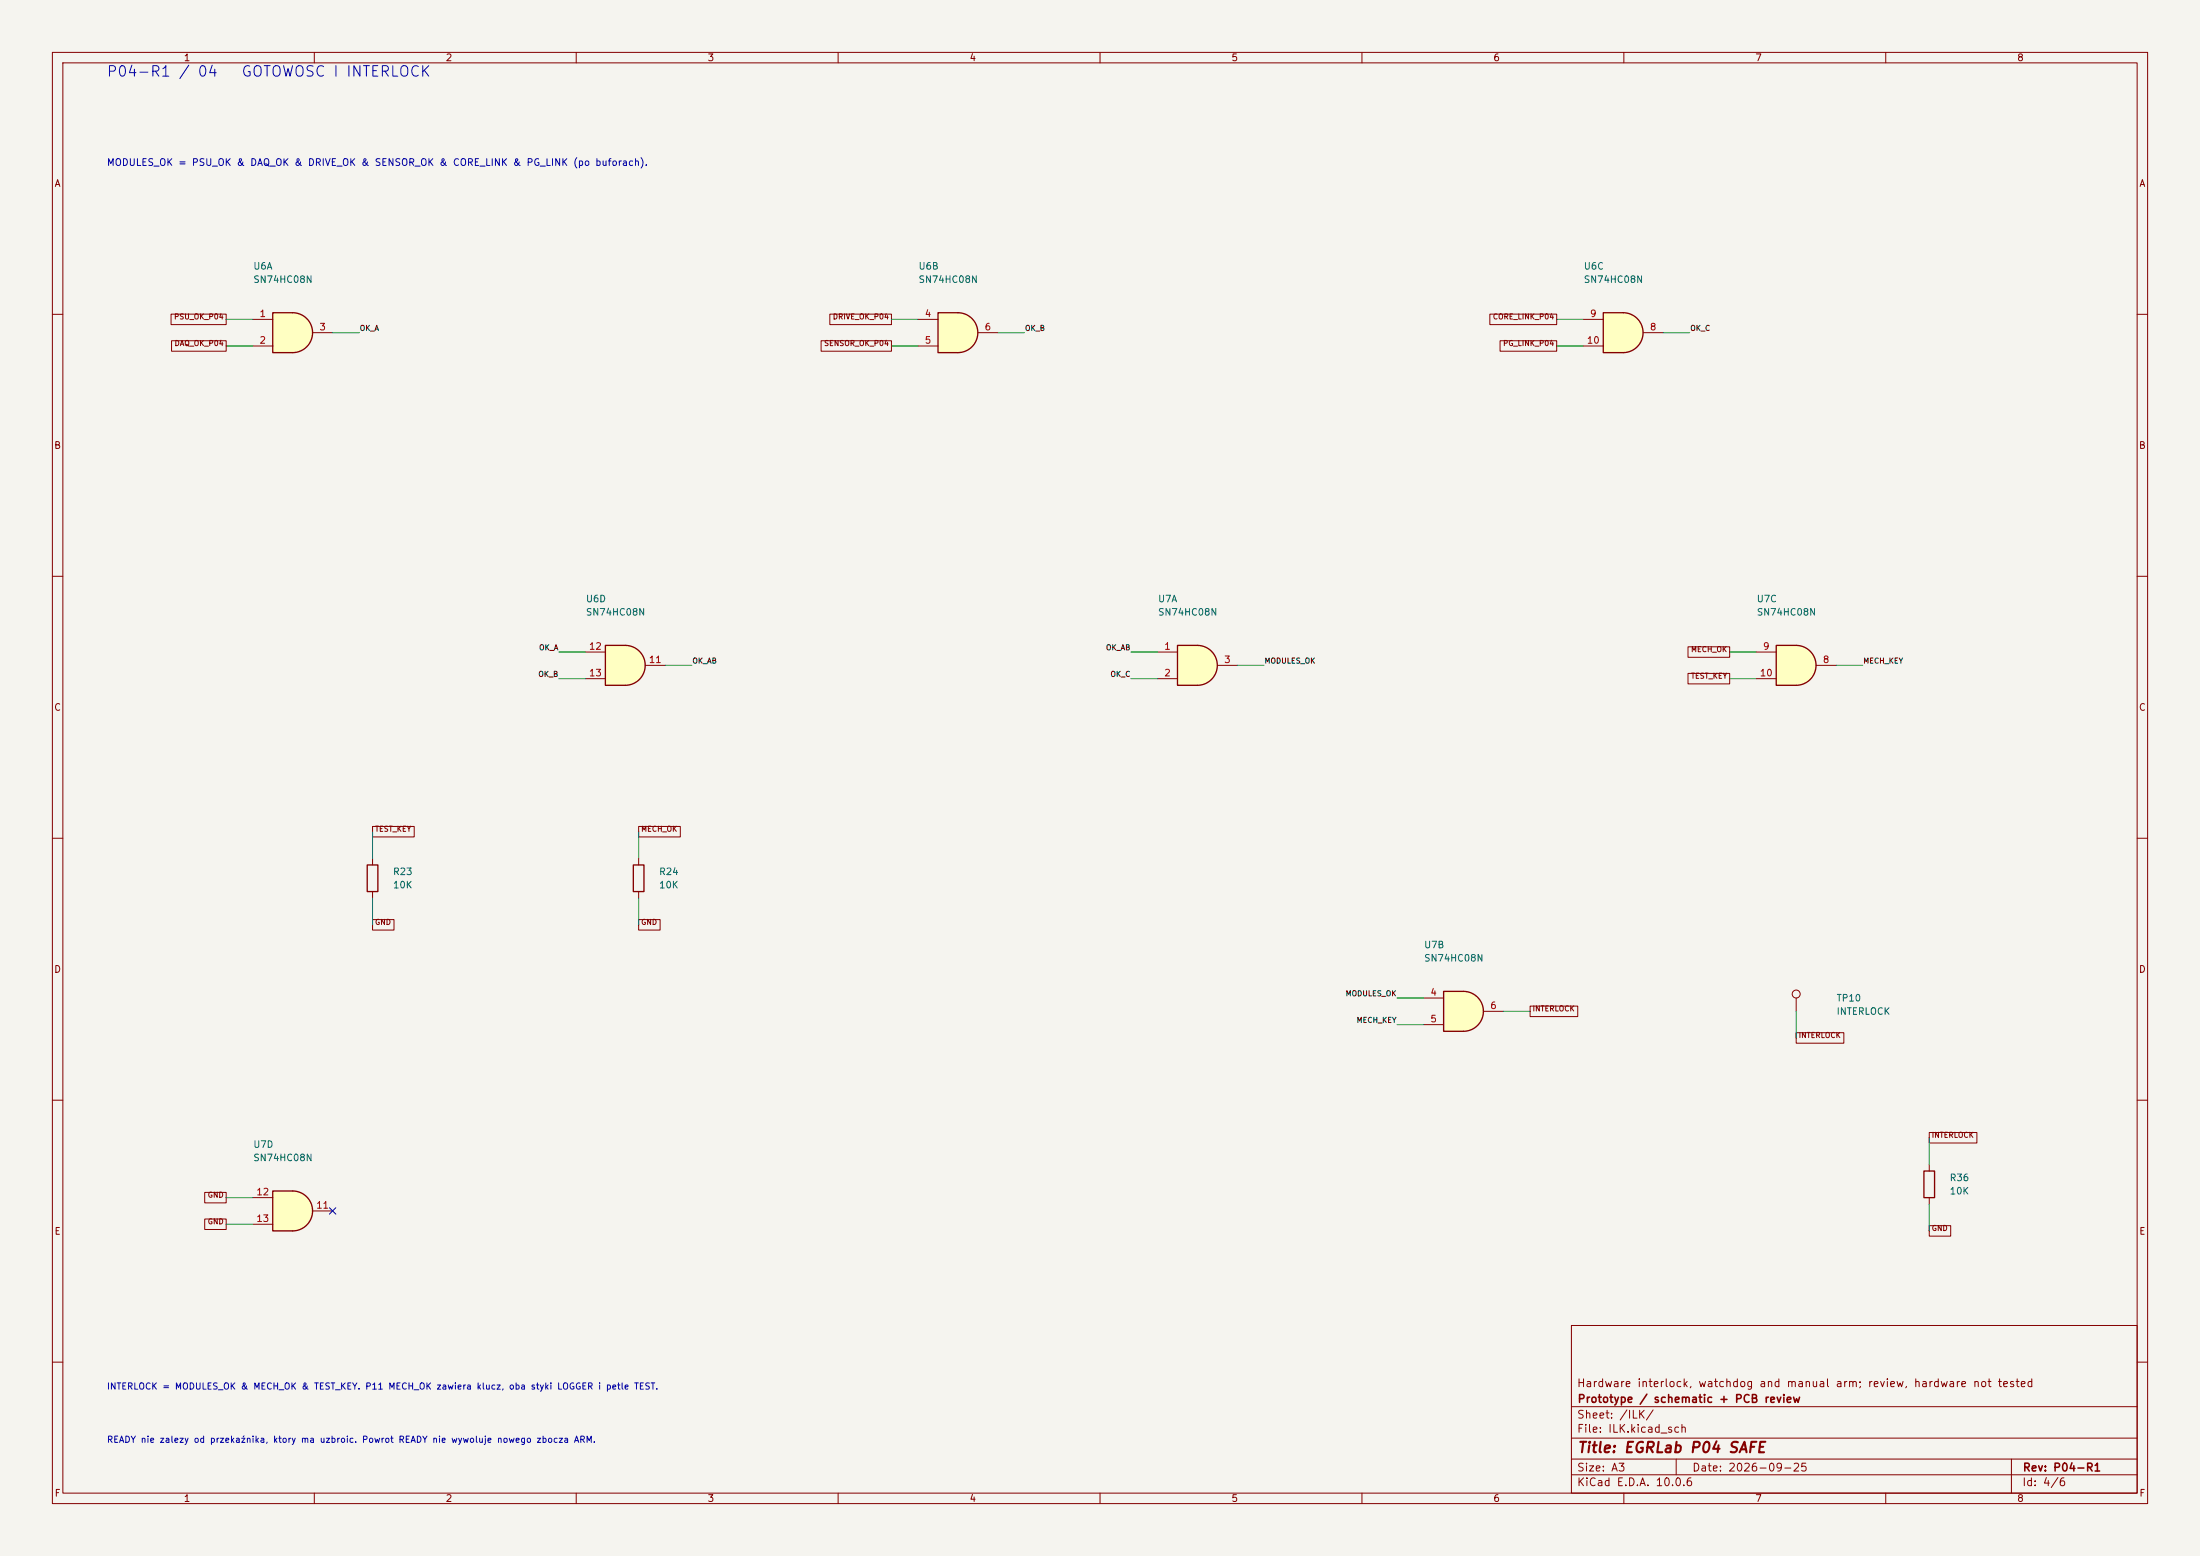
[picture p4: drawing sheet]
(kicad_sch (version 20250114) (generator "eeschema") (paper "A3") (title_block (title "EGRLab P04 SAFE") (date "2026-09-25") (rev "P04-R1") (company "Prototype / schematic + PCB review") (comment 1 "Hardware interlock, watchdog and manual arm; review, hardware not tested"))(lib_symbols (symbol "P04:SN74HC08N" (body_styles demorgan) (pin_names (offset 1.016)) (exclude_from_sim no) (in_bom yes) (on_board yes) (in_pos_files yes) (duplicate_pin_numbers_are_jumpers no) (symbol "SN74HC08N_1_1" (arc (start 0 3.81) (mid 3.7934 0) (end 0 -3.81) (stroke (width 0.254) (type default)) (fill (type background))) (polyline (pts (xy 0 3.81) (xy -3.81 3.81) (xy -3.81 -3.81) (xy 0 -3.81)) (stroke (width 0.254) (type default)) (fill (type background))) (pin input line (at -7.62 2.54 0) (length 3.81) (name "" (effects (font (size 1.27 1.27)))) (number "1" (effects (font (size 1.27 1.27))))) (pin input line (at -7.62 -2.54 0) (length 3.81) (name "" (effects (font (size 1.27 1.27)))) (number "2" (effects (font (size 1.27 1.27))))) (pin output line (at 7.62 0 180) (length 3.81) (name "" (effects (font (size 1.27 1.27)))) (number "3" (effects (font (size 1.27 1.27)))))) (symbol "SN74HC08N_1_2" (arc (start -3.81 3.81) (mid -2.589 0) (end -3.81 -3.81) (stroke (width 0.254) (type default)) (fill (type none))) (polyline (pts (xy -3.81 3.81) (xy -0.635 3.81)) (stroke (width 0.254) (type default)) (fill (type background))) (polyline (pts (xy -3.81 -3.81) (xy -0.635 -3.81)) (stroke (width 0.254) (type default)) (fill (type background))) (arc (start 3.81 0) (mid 2.1855 -2.584) (end -0.6096 -3.81) (stroke (width 0.254) (type default)) (fill (type background))) (arc (start -0.6096 3.81) (mid 2.1928 2.5924) (end 3.81 0) (stroke (width 0.254) (type default)) (fill (type background))) (polyline (pts (xy -0.635 3.81) (xy -3.81 3.81) (xy -3.81 3.81) (xy -3.556 3.4036) (xy -3.0226 2.2606) (xy -2.6924 1.0414) (xy -2.6162 -0.254) (xy -2.7686 -1.4986) (xy -3.175 -2.7178) (xy -3.81 -3.81) (xy -3.81 -3.81) (xy -0.635 -3.81)) (stroke (width -25.4) (type default)) (fill (type background))) (pin input inverted (at -7.62 2.54 0) (length 4.318) (name "" (effects (font (size 1.27 1.27)))) (number "1" (effects (font (size 1.27 1.27))))) (pin input inverted (at -7.62 -2.54 0) (length 4.318) (name "" (effects (font (size 1.27 1.27)))) (number "2" (effects (font (size 1.27 1.27))))) (pin output inverted (at 7.62 0 180) (length 3.81) (name "" (effects (font (size 1.27 1.27)))) (number "3" (effects (font (size 1.27 1.27)))))) (symbol "SN74HC08N_2_1" (arc (start 0 3.81) (mid 3.7934 0) (end 0 -3.81) (stroke (width 0.254) (type default)) (fill (type background))) (polyline (pts (xy 0 3.81) (xy -3.81 3.81) (xy -3.81 -3.81) (xy 0 -3.81)) (stroke (width 0.254) (type default)) (fill (type background))) (pin input line (at -7.62 2.54 0) (length 3.81) (name "" (effects (font (size 1.27 1.27)))) (number "4" (effects (font (size 1.27 1.27))))) (pin input line (at -7.62 -2.54 0) (length 3.81) (name "" (effects (font (size 1.27 1.27)))) (number "5" (effects (font (size 1.27 1.27))))) (pin output line (at 7.62 0 180) (length 3.81) (name "" (effects (font (size 1.27 1.27)))) (number "6" (effects (font (size 1.27 1.27)))))) (symbol "SN74HC08N_2_2" (arc (start -3.81 3.81) (mid -2.589 0) (end -3.81 -3.81) (stroke (width 0.254) (type default)) (fill (type none))) (polyline (pts (xy -3.81 3.81) (xy -0.635 3.81)) (stroke (width 0.254) (type default)) (fill (type background))) (polyline (pts (xy -3.81 -3.81) (xy -0.635 -3.81)) (stroke (width 0.254) (type default)) (fill (type background))) (arc (start 3.81 0) (mid 2.1855 -2.584) (end -0.6096 -3.81) (stroke (width 0.254) (type default)) (fill (type background))) (arc (start -0.6096 3.81) (mid 2.1928 2.5924) (end 3.81 0) (stroke (width 0.254) (type default)) (fill (type background))) (polyline (pts (xy -0.635 3.81) (xy -3.81 3.81) (xy -3.81 3.81) (xy -3.556 3.4036) (xy -3.0226 2.2606) (xy -2.6924 1.0414) (xy -2.6162 -0.254) (xy -2.7686 -1.4986) (xy -3.175 -2.7178) (xy -3.81 -3.81) (xy -3.81 -3.81) (xy -0.635 -3.81)) (stroke (width -25.4) (type default)) (fill (type background))) (pin input inverted (at -7.62 2.54 0) (length 4.318) (name "" (effects (font (size 1.27 1.27)))) (number "4" (effects (font (size 1.27 1.27))))) (pin input inverted (at -7.62 -2.54 0) (length 4.318) (name "" (effects (font (size 1.27 1.27)))) (number "5" (effects (font (size 1.27 1.27))))) (pin output inverted (at 7.62 0 180) (length 3.81) (name "" (effects (font (size 1.27 1.27)))) (number "6" (effects (font (size 1.27 1.27)))))) (symbol "SN74HC08N_3_1" (arc (start 0 3.81) (mid 3.7934 0) (end 0 -3.81) (stroke (width 0.254) (type default)) (fill (type background))) (polyline (pts (xy 0 3.81) (xy -3.81 3.81) (xy -3.81 -3.81) (xy 0 -3.81)) (stroke (width 0.254) (type default)) (fill (type background))) (pin output line (at 7.62 0 180) (length 3.81) (name "" (effects (font (size 1.27 1.27)))) (number "8" (effects (font (size 1.27 1.27))))) (pin input line (at -7.62 2.54 0) (length 3.81) (name "" (effects (font (size 1.27 1.27)))) (number "9" (effects (font (size 1.27 1.27))))) (pin input line (at -7.62 -2.54 0) (length 3.81) (name "" (effects (font (size 1.27 1.27)))) (number "10" (effects (font (size 1.27 1.27)))))) (symbol "SN74HC08N_3_2" (arc (start -3.81 3.81) (mid -2.589 0) (end -3.81 -3.81) (stroke (width 0.254) (type default)) (fill (type none))) (polyline (pts (xy -3.81 3.81) (xy -0.635 3.81)) (stroke (width 0.254) (type default)) (fill (type background))) (polyline (pts (xy -3.81 -3.81) (xy -0.635 -3.81)) (stroke (width 0.254) (type default)) (fill (type background))) (arc (start 3.81 0) (mid 2.1855 -2.584) (end -0.6096 -3.81) (stroke (width 0.254) (type default)) (fill (type background))) (arc (start -0.6096 3.81) (mid 2.1928 2.5924) (end 3.81 0) (stroke (width 0.254) (type default)) (fill (type background))) (polyline (pts (xy -0.635 3.81) (xy -3.81 3.81) (xy -3.81 3.81) (xy -3.556 3.4036) (xy -3.0226 2.2606) (xy -2.6924 1.0414) (xy -2.6162 -0.254) (xy -2.7686 -1.4986) (xy -3.175 -2.7178) (xy -3.81 -3.81) (xy -3.81 -3.81) (xy -0.635 -3.81)) (stroke (width -25.4) (type default)) (fill (type background))) (pin output inverted (at 7.62 0 180) (length 3.81) (name "" (effects (font (size 1.27 1.27)))) (number "8" (effects (font (size 1.27 1.27))))) (pin input inverted (at -7.62 2.54 0) (length 4.318) (name "" (effects (font (size 1.27 1.27)))) (number "9" (effects (font (size 1.27 1.27))))) (pin input inverted (at -7.62 -2.54 0) (length 4.318) (name "" (effects (font (size 1.27 1.27)))) (number "10" (effects (font (size 1.27 1.27)))))) (symbol "SN74HC08N_4_1" (arc (start 0 3.81) (mid 3.7934 0) (end 0 -3.81) (stroke (width 0.254) (type default)) (fill (type background))) (polyline (pts (xy 0 3.81) (xy -3.81 3.81) (xy -3.81 -3.81) (xy 0 -3.81)) (stroke (width 0.254) (type default)) (fill (type background))) (pin output line (at 7.62 0 180) (length 3.81) (name "" (effects (font (size 1.27 1.27)))) (number "11" (effects (font (size 1.27 1.27))))) (pin input line (at -7.62 2.54 0) (length 3.81) (name "" (effects (font (size 1.27 1.27)))) (number "12" (effects (font (size 1.27 1.27))))) (pin input line (at -7.62 -2.54 0) (length 3.81) (name "" (effects (font (size 1.27 1.27)))) (number "13" (effects (font (size 1.27 1.27)))))) (symbol "SN74HC08N_4_2" (arc (start -3.81 3.81) (mid -2.589 0) (end -3.81 -3.81) (stroke (width 0.254) (type default)) (fill (type none))) (polyline (pts (xy -3.81 3.81) (xy -0.635 3.81)) (stroke (width 0.254) (type default)) (fill (type background))) (polyline (pts (xy -3.81 -3.81) (xy -0.635 -3.81)) (stroke (width 0.254) (type default)) (fill (type background))) (arc (start 3.81 0) (mid 2.1855 -2.584) (end -0.6096 -3.81) (stroke (width 0.254) (type default)) (fill (type background))) (arc (start -0.6096 3.81) (mid 2.1928 2.5924) (end 3.81 0) (stroke (width 0.254) (type default)) (fill (type background))) (polyline (pts (xy -0.635 3.81) (xy -3.81 3.81) (xy -3.81 3.81) (xy -3.556 3.4036) (xy -3.0226 2.2606) (xy -2.6924 1.0414) (xy -2.6162 -0.254) (xy -2.7686 -1.4986) (xy -3.175 -2.7178) (xy -3.81 -3.81) (xy -3.81 -3.81) (xy -0.635 -3.81)) (stroke (width -25.4) (type default)) (fill (type background))) (pin output inverted (at 7.62 0 180) (length 3.81) (name "" (effects (font (size 1.27 1.27)))) (number "11" (effects (font (size 1.27 1.27))))) (pin input inverted (at -7.62 2.54 0) (length 4.318) (name "" (effects (font (size 1.27 1.27)))) (number "12" (effects (font (size 1.27 1.27))))) (pin input inverted (at -7.62 -2.54 0) (length 4.318) (name "" (effects (font (size 1.27 1.27)))) (number "13" (effects (font (size 1.27 1.27)))))) (symbol "SN74HC08N_5_0" (pin power_in line (at 0 -12.7 90) (length 5.08) (name "GND" (effects (font (size 1.27 1.27)))) (number "7" (effects (font (size 1.27 1.27))))) (pin power_in line (at 0 12.7 270) (length 5.08) (name "VCC" (effects (font (size 1.27 1.27)))) (number "14" (effects (font (size 1.27 1.27)))))) (symbol "SN74HC08N_5_1" (rectangle (start -5.08 7.62) (end 5.08 -7.62) (stroke (width 0.254) (type default)) (fill (type background)))) (embedded_fonts no))(symbol "P04:R" (pin_numbers (hide yes)) (pin_names (offset 0)) (exclude_from_sim no) (in_bom yes) (on_board yes) (in_pos_files yes) (duplicate_pin_numbers_are_jumpers no) (symbol "R_0_1" (rectangle (start -1.016 -2.54) (end 1.016 2.54) (stroke (width 0.254) (type default)) (fill (type none)))) (symbol "R_1_1" (pin passive line (at 0 3.81 270) (length 1.27) (name "" (effects (font (size 1.27 1.27)))) (number "1" (effects (font (size 1.27 1.27))))) (pin passive line (at 0 -3.81 90) (length 1.27) (name "" (effects (font (size 1.27 1.27)))) (number "2" (effects (font (size 1.27 1.27)))))) (embedded_fonts no))(symbol "P04:TestPoint" (pin_numbers (hide yes)) (pin_names (offset 0.762) (hide yes)) (exclude_from_sim no) (in_bom yes) (on_board yes) (in_pos_files yes) (duplicate_pin_numbers_are_jumpers no) (symbol "TestPoint_0_1" (circle (center 0 3.302) (radius 0.762) (stroke (width 0) (type default)) (fill (type none)))) (symbol "TestPoint_1_1" (pin passive line (at 0 0 90) (length 2.54) (name "1" (effects (font (size 1.27 1.27)))) (number "1" (effects (font (size 1.27 1.27)))))) (embedded_fonts no)))(symbol (lib_id "P04:SN74HC08N") (at 55.88 63.5 0) (unit 1) (in_bom yes) (on_board yes) (dnp no) (property "Reference" "U6" (at 48.26 50.8 0) (effects (font (size 1.27 1.27)) (justify left))) (property "Value" "SN74HC08N" (at 48.26 53.339999999999996 0) (effects (font (size 1.27 1.27)) (justify left)))(property "Footprint" "Package_DIP:DIP-14_W7.62mm" (at 55.88 63.5 0) (effects (font (size 1 1)) hide))(property "MPN" "SN74HC08N" (at 55.88 63.5 0) (effects (font (size 1 1)) hide))(property "BaselineRef" "U_LINK" (at 55.88 63.5 0) (effects (font (size 1 1)) hide))(property "Datasheet" "https://www.ti.com/lit/ds/symlink/sn74hc08.pdf" (at 55.88 63.5 0) (effects (font (size 1 1)) hide))(pin "1")(pin "2")(pin "3"))(symbol (lib_id "P04:SN74HC08N") (at 182.88 63.5 0) (unit 2) (in_bom yes) (on_board yes) (dnp no) (property "Reference" "U6" (at 175.26 50.8 0) (effects (font (size 1.27 1.27)) (justify left))) (property "Value" "SN74HC08N" (at 175.26 53.339999999999996 0) (effects (font (size 1.27 1.27)) (justify left)))(property "Footprint" "Package_DIP:DIP-14_W7.62mm" (at 182.88 63.5 0) (effects (font (size 1 1)) hide))(property "MPN" "SN74HC08N" (at 182.88 63.5 0) (effects (font (size 1 1)) hide))(property "BaselineRef" "U_LINK" (at 182.88 63.5 0) (effects (font (size 1 1)) hide))(property "Datasheet" "https://www.ti.com/lit/ds/symlink/sn74hc08.pdf" (at 182.88 63.5 0) (effects (font (size 1 1)) hide))(pin "4")(pin "5")(pin "6"))(symbol (lib_id "P04:SN74HC08N") (at 309.88 63.5 0) (unit 3) (in_bom yes) (on_board yes) (dnp no) (property "Reference" "U6" (at 302.26 50.8 0) (effects (font (size 1.27 1.27)) (justify left))) (property "Value" "SN74HC08N" (at 302.26 53.339999999999996 0) (effects (font (size 1.27 1.27)) (justify left)))(property "Footprint" "Package_DIP:DIP-14_W7.62mm" (at 309.88 63.5 0) (effects (font (size 1 1)) hide))(property "MPN" "SN74HC08N" (at 309.88 63.5 0) (effects (font (size 1 1)) hide))(property "BaselineRef" "U_LINK" (at 309.88 63.5 0) (effects (font (size 1 1)) hide))(property "Datasheet" "https://www.ti.com/lit/ds/symlink/sn74hc08.pdf" (at 309.88 63.5 0) (effects (font (size 1 1)) hide))(pin "8")(pin "9")(pin "10"))(symbol (lib_id "P04:SN74HC08N") (at 119.38 127.0 0) (unit 4) (in_bom yes) (on_board yes) (dnp no) (property "Reference" "U6" (at 111.76 114.3 0) (effects (font (size 1.27 1.27)) (justify left))) (property "Value" "SN74HC08N" (at 111.76 116.84 0) (effects (font (size 1.27 1.27)) (justify left)))(property "Footprint" "Package_DIP:DIP-14_W7.62mm" (at 119.38 127.0 0) (effects (font (size 1 1)) hide))(property "MPN" "SN74HC08N" (at 119.38 127.0 0) (effects (font (size 1 1)) hide))(property "BaselineRef" "U_LINK" (at 119.38 127.0 0) (effects (font (size 1 1)) hide))(property "Datasheet" "https://www.ti.com/lit/ds/symlink/sn74hc08.pdf" (at 119.38 127.0 0) (effects (font (size 1 1)) hide))(pin "11")(pin "12")(pin "13"))(symbol (lib_id "P04:SN74HC08N") (at 228.6 127.0 0) (unit 1) (in_bom yes) (on_board yes) (dnp no) (property "Reference" "U7" (at 220.98 114.3 0) (effects (font (size 1.27 1.27)) (justify left))) (property "Value" "SN74HC08N" (at 220.98 116.84 0) (effects (font (size 1.27 1.27)) (justify left)))(property "Footprint" "Package_DIP:DIP-14_W7.62mm" (at 228.6 127.0 0) (effects (font (size 1 1)) hide))(property "MPN" "SN74HC08N" (at 228.6 127.0 0) (effects (font (size 1 1)) hide))(property "BaselineRef" "U_LINK2" (at 228.6 127.0 0) (effects (font (size 1 1)) hide))(property "Datasheet" "https://www.ti.com/lit/ds/symlink/sn74hc08.pdf" (at 228.6 127.0 0) (effects (font (size 1 1)) hide))(pin "1")(pin "2")(pin "3"))(symbol (lib_id "P04:SN74HC08N") (at 342.9 127.0 0) (unit 3) (in_bom yes) (on_board yes) (dnp no) (property "Reference" "U7" (at 335.28 114.3 0) (effects (font (size 1.27 1.27)) (justify left))) (property "Value" "SN74HC08N" (at 335.28 116.84 0) (effects (font (size 1.27 1.27)) (justify left)))(property "Footprint" "Package_DIP:DIP-14_W7.62mm" (at 342.9 127.0 0) (effects (font (size 1 1)) hide))(property "MPN" "SN74HC08N" (at 342.9 127.0 0) (effects (font (size 1 1)) hide))(property "BaselineRef" "U_LINK2" (at 342.9 127.0 0) (effects (font (size 1 1)) hide))(property "Datasheet" "https://www.ti.com/lit/ds/symlink/sn74hc08.pdf" (at 342.9 127.0 0) (effects (font (size 1 1)) hide))(pin "8")(pin "9")(pin "10"))(symbol (lib_id "P04:SN74HC08N") (at 279.4 193.04 0) (unit 2) (in_bom yes) (on_board yes) (dnp no) (property "Reference" "U7" (at 271.78 180.34 0) (effects (font (size 1.27 1.27)) (justify left))) (property "Value" "SN74HC08N" (at 271.78 182.88 0) (effects (font (size 1.27 1.27)) (justify left)))(property "Footprint" "Package_DIP:DIP-14_W7.62mm" (at 279.4 193.04 0) (effects (font (size 1 1)) hide))(property "MPN" "SN74HC08N" (at 279.4 193.04 0) (effects (font (size 1 1)) hide))(property "BaselineRef" "U_LINK2" (at 279.4 193.04 0) (effects (font (size 1 1)) hide))(property "Datasheet" "https://www.ti.com/lit/ds/symlink/sn74hc08.pdf" (at 279.4 193.04 0) (effects (font (size 1 1)) hide))(pin "4")(pin "5")(pin "6"))(symbol (lib_id "P04:SN74HC08N") (at 55.88 231.14 0) (unit 4) (in_bom yes) (on_board yes) (dnp no) (property "Reference" "U7" (at 48.26 218.44 0) (effects (font (size 1.27 1.27)) (justify left))) (property "Value" "SN74HC08N" (at 48.26 220.98 0) (effects (font (size 1.27 1.27)) (justify left)))(property "Footprint" "Package_DIP:DIP-14_W7.62mm" (at 55.88 231.14 0) (effects (font (size 1 1)) hide))(property "MPN" "SN74HC08N" (at 55.88 231.14 0) (effects (font (size 1 1)) hide))(property "BaselineRef" "U_LINK2" (at 55.88 231.14 0) (effects (font (size 1 1)) hide))(property "Datasheet" "https://www.ti.com/lit/ds/symlink/sn74hc08.pdf" (at 55.88 231.14 0) (effects (font (size 1 1)) hide))(pin "11")(pin "12")(pin "13"))(symbol (lib_id "P04:R") (at 71.12 167.64 0) (unit 1) (in_bom yes) (on_board yes) (dnp no) (property "Reference" "R23" (at 74.93 166.36999999999998 0) (effects (font (size 1.27 1.27)) (justify left))) (property "Value" "10K" (at 74.93 168.90999999999997 0) (effects (font (size 1.27 1.27)) (justify left)))(property "Footprint" "Resistor_THT:R_Axial_DIN0207_L6.3mm_D2.5mm_P10.16mm_Horizontal" (at 71.12 167.64 0) (effects (font (size 1 1)) hide))(property "MPN" "MFR-25FRF52-10K" (at 71.12 167.64 0) (effects (font (size 1 1)) hide))(property "BaselineRef" "R_PD_TEST_KEY" (at 71.12 167.64 0) (effects (font (size 1 1)) hide))(property "Datasheet" "https://yageogroup.com/content/Resource%20Library/Datasheet/YAGEO-MFR_DATASHEET.pdf" (at 71.12 167.64 0) (effects (font (size 1 1)) hide))(pin "1")(pin "2"))(symbol (lib_id "P04:R") (at 121.92 167.64 0) (unit 1) (in_bom yes) (on_board yes) (dnp no) (property "Reference" "R24" (at 125.73 166.36999999999998 0) (effects (font (size 1.27 1.27)) (justify left))) (property "Value" "10K" (at 125.73 168.90999999999997 0) (effects (font (size 1.27 1.27)) (justify left)))(property "Footprint" "Resistor_THT:R_Axial_DIN0207_L6.3mm_D2.5mm_P10.16mm_Horizontal" (at 121.92 167.64 0) (effects (font (size 1 1)) hide))(property "MPN" "MFR-25FRF52-10K" (at 121.92 167.64 0) (effects (font (size 1 1)) hide))(property "BaselineRef" "R_LINK_MECH_OK" (at 121.92 167.64 0) (effects (font (size 1 1)) hide))(property "Datasheet" "https://yageogroup.com/content/Resource%20Library/Datasheet/YAGEO-MFR_DATASHEET.pdf" (at 121.92 167.64 0) (effects (font (size 1 1)) hide))(pin "1")(pin "2"))(symbol (lib_id "P04:R") (at 368.3 226.06 0) (unit 1) (in_bom yes) (on_board yes) (dnp no) (property "Reference" "R36" (at 372.11 224.79 0) (effects (font (size 1.27 1.27)) (justify left))) (property "Value" "10K" (at 372.11 227.32999999999998 0) (effects (font (size 1.27 1.27)) (justify left)))(property "Footprint" "Resistor_THT:R_Axial_DIN0207_L6.3mm_D2.5mm_P10.16mm_Horizontal" (at 368.3 226.06 0) (effects (font (size 1 1)) hide))(property "MPN" "MFR-25FRF52-10K" (at 368.3 226.06 0) (effects (font (size 1 1)) hide))(property "BaselineRef" "R_LINK_INTERLOCK" (at 368.3 226.06 0) (effects (font (size 1 1)) hide))(property "Datasheet" "https://yageogroup.com/content/Resource%20Library/Datasheet/YAGEO-MFR_DATASHEET.pdf" (at 368.3 226.06 0) (effects (font (size 1 1)) hide))(pin "1")(pin "2"))(symbol (lib_id "P04:TestPoint") (at 342.9 193.04 0) (unit 1) (in_bom yes) (on_board yes) (dnp no) (property "Reference" "TP10" (at 350.52 190.5 0) (effects (font (size 1.27 1.27)) (justify left))) (property "Value" "INTERLOCK" (at 350.52 193.04 0) (effects (font (size 1.27 1.27)) (justify left)))(property "Footprint" "P04:TestPad_1" (at 342.9 193.04 0) (effects (font (size 1 1)) hide))(property "MPN" "PCB test pad" (at 342.9 193.04 0) (effects (font (size 1 1)) hide))(property "BaselineRef" "ADDED_TESTPAD" (at 342.9 193.04 0) (effects (font (size 1 1)) hide))(property "Datasheet" "" (at 342.9 193.04 0) (effects (font (size 1 1)) hide))(pin "1"))(text "MODULES_OK = PSU_OK & DAQ_OK & DRIVE_OK & SENSOR_OK & CORE_LINK & PG_LINK (po buforach)." (at 20.32 30.48 0) (effects (font (size 1.3 1.3)) (justify left top)))(text "INTERLOCK = MODULES_OK & MECH_OK & TEST_KEY. P11 MECH_OK zawiera klucz, oba styki LOGGER i petle TEST." (at 20.32 264.16 0) (effects (font (size 1.2 1.2)) (justify left top)))(text "READY nie zalezy od przekaźnika, ktory ma uzbroic. Powrot READY nie wywoluje nowego zbocza ARM." (at 20.32 274.32 0) (effects (font (size 1.2 1.2)) (justify left top)))(text "P04-R1 / 04   GOTOWOSC I INTERLOCK" (at 20.32 12.7 0) (effects (font (size 2 2)) (justify left top)))(wire (pts (xy 48.26 60.96) (xy 43.18 60.96)) (stroke (width 0) (type default)))(global_label "PSU_OK_P04" (shape passive) (at 43.18 60.96 0) (effects (font (size 1 1)) (justify right bottom)))(wire (pts (xy 48.26 66.04) (xy 43.18 66.04)) (stroke (width 0) (type default)))(global_label "DAQ_OK_P04" (shape passive) (at 43.18 66.04 0) (effects (font (size 1 1)) (justify right bottom)))(wire (pts (xy 63.5 63.5) (xy 68.58 63.5)) (stroke (width 0) (type default)))(label "OK_A"  (at 68.58 63.5 0) (effects (font (size 1 1)) (justify left bottom)))(wire (pts (xy 175.26 60.96) (xy 170.18 60.96)) (stroke (width 0) (type default)))(global_label "DRIVE_OK_P04" (shape passive) (at 170.18 60.96 0) (effects (font (size 1 1)) (justify right bottom)))(wire (pts (xy 175.26 66.04) (xy 170.18 66.04)) (stroke (width 0) (type default)))(global_label "SENSOR_OK_P04" (shape passive) (at 170.18 66.04 0) (effects (font (size 1 1)) (justify right bottom)))(wire (pts (xy 190.5 63.5) (xy 195.58 63.5)) (stroke (width 0) (type default)))(label "OK_B"  (at 195.58 63.5 0) (effects (font (size 1 1)) (justify left bottom)))(wire (pts (xy 317.5 63.5) (xy 322.58 63.5)) (stroke (width 0) (type default)))(label "OK_C"  (at 322.58 63.5 0) (effects (font (size 1 1)) (justify left bottom)))(wire (pts (xy 302.26 60.96) (xy 297.18 60.96)) (stroke (width 0) (type default)))(global_label "CORE_LINK_P04" (shape passive) (at 297.18 60.96 0) (effects (font (size 1 1)) (justify right bottom)))(wire (pts (xy 302.26 66.04) (xy 297.18 66.04)) (stroke (width 0) (type default)))(global_label "PG_LINK_P04" (shape passive) (at 297.18 66.04 0) (effects (font (size 1 1)) (justify right bottom)))(wire (pts (xy 127.0 127.0) (xy 132.08 127.0)) (stroke (width 0) (type default)))(label "OK_AB"  (at 132.08 127.0 0) (effects (font (size 1 1)) (justify left bottom)))(wire (pts (xy 111.76 124.46) (xy 106.68 124.46)) (stroke (width 0) (type default)))(label "OK_A"  (at 106.68 124.46 0) (effects (font (size 1 1)) (justify right bottom)))(wire (pts (xy 111.76 129.54) (xy 106.68 129.54)) (stroke (width 0) (type default)))(label "OK_B"  (at 106.68 129.54 0) (effects (font (size 1 1)) (justify right bottom)))(wire (pts (xy 220.98 124.46) (xy 215.9 124.46)) (stroke (width 0) (type default)))(label "OK_AB"  (at 215.9 124.46 0) (effects (font (size 1 1)) (justify right bottom)))(wire (pts (xy 220.98 129.54) (xy 215.9 129.54)) (stroke (width 0) (type default)))(label "OK_C"  (at 215.9 129.54 0) (effects (font (size 1 1)) (justify right bottom)))(wire (pts (xy 236.22 127.0) (xy 241.3 127.0)) (stroke (width 0) (type default)))(label "MODULES_OK"  (at 241.3 127.0 0) (effects (font (size 1 1)) (justify left bottom)))(wire (pts (xy 350.52 127.0) (xy 355.6 127.0)) (stroke (width 0) (type default)))(label "MECH_KEY"  (at 355.6 127.0 0) (effects (font (size 1 1)) (justify left bottom)))(wire (pts (xy 335.28 124.46) (xy 330.2 124.46)) (stroke (width 0) (type default)))(global_label "MECH_OK" (shape passive) (at 330.2 124.46 0) (effects (font (size 1 1)) (justify right bottom)))(wire (pts (xy 335.28 129.54) (xy 330.2 129.54)) (stroke (width 0) (type default)))(global_label "TEST_KEY" (shape passive) (at 330.2 129.54 0) (effects (font (size 1 1)) (justify right bottom)))(wire (pts (xy 271.78 190.5) (xy 266.7 190.5)) (stroke (width 0) (type default)))(label "MODULES_OK"  (at 266.7 190.5 0) (effects (font (size 1 1)) (justify right bottom)))(wire (pts (xy 271.78 195.58) (xy 266.7 195.58)) (stroke (width 0) (type default)))(label "MECH_KEY"  (at 266.7 195.58 0) (effects (font (size 1 1)) (justify right bottom)))(wire (pts (xy 287.02 193.04) (xy 292.1 193.04)) (stroke (width 0) (type default)))(global_label "INTERLOCK" (shape passive) (at 292.1 193.04 0) (effects (font (size 1 1)) (justify left bottom)))(no_connect (at 63.5 231.14))(wire (pts (xy 48.26 228.6) (xy 43.18 228.6)) (stroke (width 0) (type default)))(global_label "GND" (shape passive) (at 43.18 228.6 0) (effects (font (size 1 1)) (justify right bottom)))(wire (pts (xy 48.26 233.68) (xy 43.18 233.68)) (stroke (width 0) (type default)))(global_label "GND" (shape passive) (at 43.18 233.68 0) (effects (font (size 1 1)) (justify right bottom)))(wire (pts (xy 71.12 163.83) (xy 71.12 158.75)) (stroke (width 0) (type default)))(global_label "TEST_KEY" (shape passive) (at 71.12 158.75 0) (effects (font (size 1 1)) (justify left bottom)))(wire (pts (xy 71.12 171.45) (xy 71.12 176.53)) (stroke (width 0) (type default)))(global_label "GND" (shape passive) (at 71.12 176.53 0) (effects (font (size 1 1)) (justify left bottom)))(wire (pts (xy 121.92 163.83) (xy 121.92 158.75)) (stroke (width 0) (type default)))(global_label "MECH_OK" (shape passive) (at 121.92 158.75 0) (effects (font (size 1 1)) (justify left bottom)))(wire (pts (xy 121.92 171.45) (xy 121.92 176.53)) (stroke (width 0) (type default)))(global_label "GND" (shape passive) (at 121.92 176.53 0) (effects (font (size 1 1)) (justify left bottom)))(wire (pts (xy 368.3 222.25) (xy 368.3 217.17)) (stroke (width 0) (type default)))(global_label "INTERLOCK" (shape passive) (at 368.3 217.17 0) (effects (font (size 1 1)) (justify left bottom)))(wire (pts (xy 368.3 229.87) (xy 368.3 234.95)) (stroke (width 0) (type default)))(global_label "GND" (shape passive) (at 368.3 234.95 0) (effects (font (size 1 1)) (justify left bottom)))(wire (pts (xy 342.9 193.04) (xy 342.9 198.12)) (stroke (width 0) (type default)))(global_label "INTERLOCK" (shape passive) (at 342.9 198.12 0) (effects (font (size 1 1)) (justify left bottom))))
